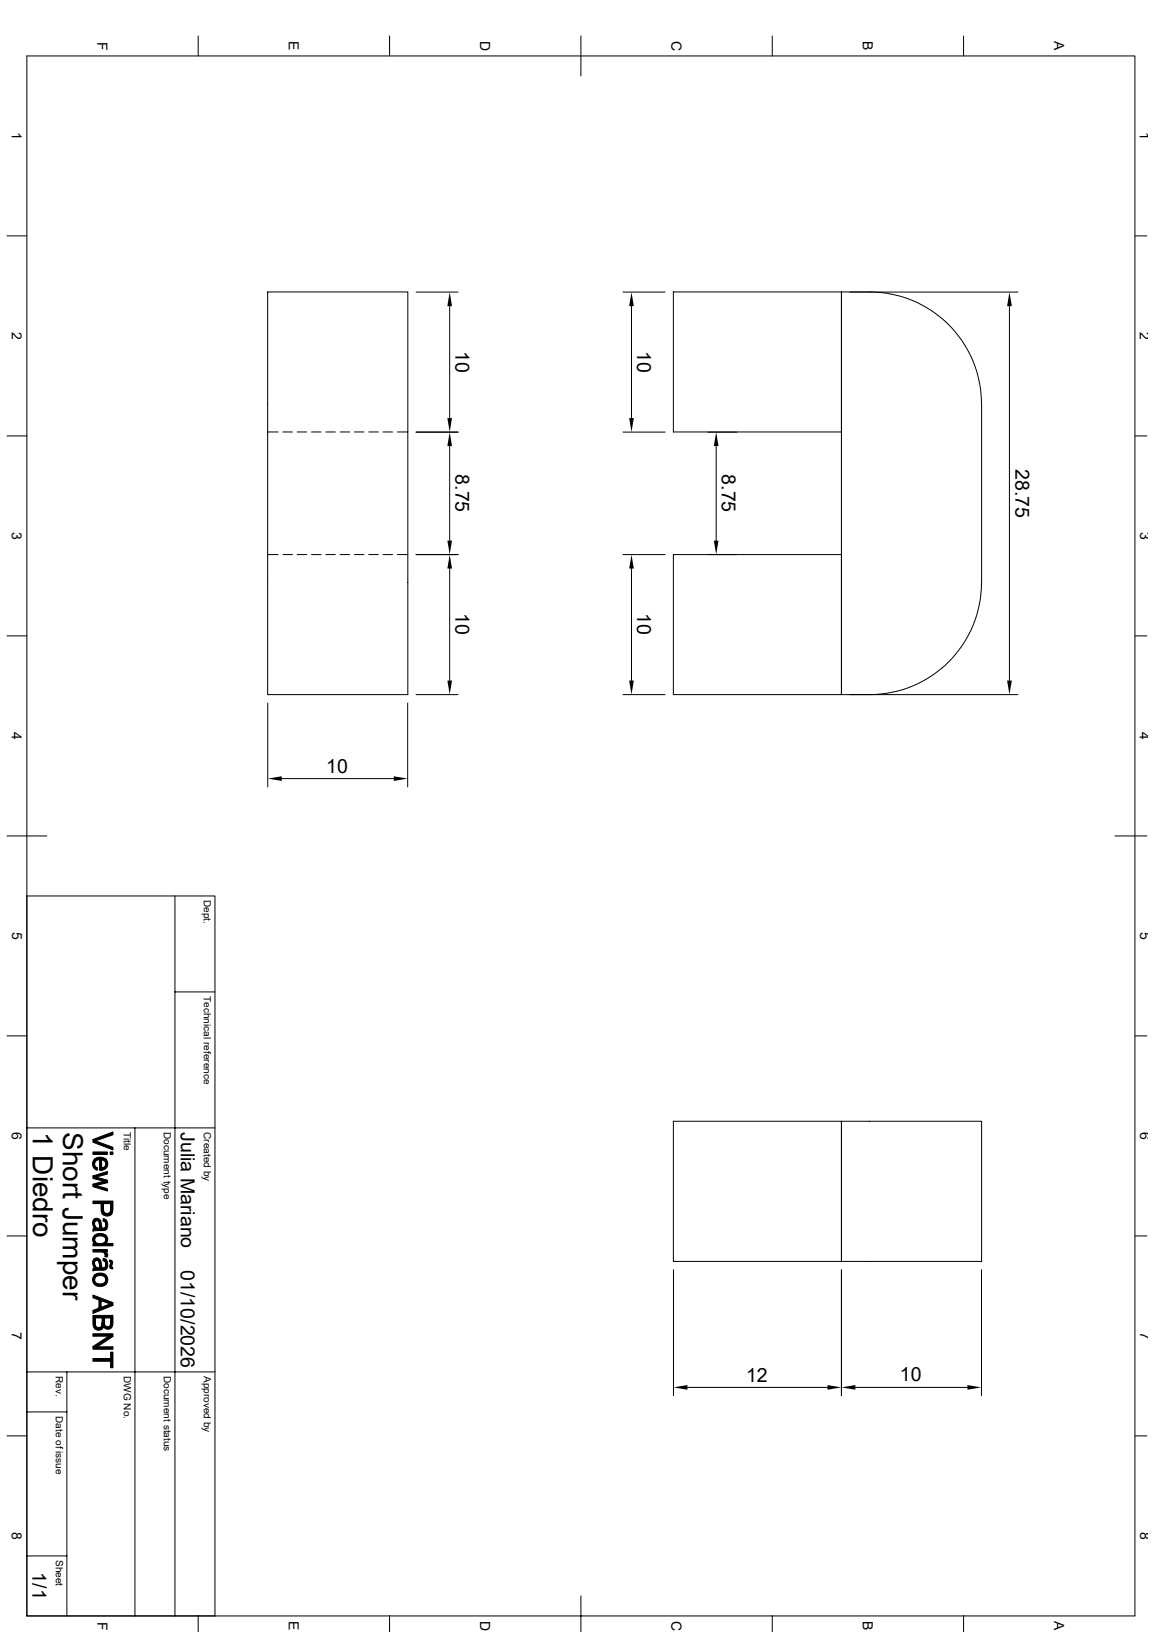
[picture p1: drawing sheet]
<svg xmlns="http://www.w3.org/2000/svg" width="420mm" height="594mm" viewBox="0 0 420 594" stroke-linecap="round" stroke-linejoin="round" font-family="sans-serif">
<g fill="none" stroke="#000" stroke-width=".36">
<path d="M72.1 13.1v7.3M141.8 13.1v7.3M211.4 13.1v14.5M281.1 13.1v7.3M350.7 13.1v7.3M9.8 20.4h403.2v567.7h-403.2zM2.5 85.9h7.3M413 85.9h4.4M97.4 106.3h51v146.5h-51zM151.4 106.3h15.3M163.7 111.4v40.7M226.7 106.3h15.4"/>
<path d="M229.8 111.4v40.7M245.1 106.3h61.1v50.9h-61.1zM306.2 106.3h10.2a40.8 40.8 0 0 1 40.9 40.7l-.1 65a40.8 40.8 0 0 1-40.8 40.8h-10.2zM309.3 106.3h61.2M367.4 111.4v136.3M2.5 158.7h7.3M97.4 157.2h3.8M103 157.2h3.4M108.2 157.2h3.4M113.4 157.2h3.4M118.6 157.2h3.4M123.8 157.2h3.5"/>
<path d="M129 157.2h3.5M134.2 157.2h3.5M139.4 157.2h3.5M144.6 157.2h3.8M151.4 157.3h15.3M226.7 157.3h15.4M413 158.7h4.4M163.7 162.3v34.5M260.6 162.3v34.5M97.4 201.8h3.8M103 201.8h3.4M108.2 201.8h3.4"/>
<path d="M113.4 201.8h3.4M118.6 201.8h3.4M123.8 201.8h3.5M129 201.8h3.5M134.2 201.8h3.5M139.4 201.8h3.5M144.6 201.8h3.8M151.4 201.8h15.3M163.7 206.9v40.8M226.7 201.8h15.4M229.8 206.9v40.8M245.1 201.8h61.1v51h-61.1z"/>
<path d="M2.5 231.4h7.3M413 231.4h4.4M97.5 255.9v30.5M148.4 255.9v30.5M151.4 252.8h15.3M226.7 252.8h15.4M309.3 252.8h61.2M102.5 283.4h40.8M2.5 304.2h14.6M405.8 304.2h11.6M9.8 326.1h68.4v262M63.7 326.1v262"/>
<path d="M2.5 377h7.3M63.7 361h14.5M413 377h4.4M9.8 410.5h68.4M49.1 410.5v177.6M245.1 408.1h61.1v51h-61.1zM306.2 408.1h51.1v51h-51.1zM2.5 449.8h7.3M413 449.8h4.4M245.1 462.2v45.8M306.2 462.2v45.8M357.2 462.2v45.8"/>
<path d="M9.8 499.3h68.4M24.3 499.3v88.8M9.8 513.9h14.5M250.2 505h51M311.3 505h40.8M2.5 522.6h7.3M413 522.6h4.4M9.8 566.3h14.5M72.1 588.1v5.8M141.8 588.1v5.8M211.4 580.9v13M281.1 588.1v5.8"/>
<path d="M350.7 588.1v5.8"/>
</g>
<g fill="#000" stroke="#000" stroke-width=".36">
<path d="M33.8 414.7l7.3 2.9v.9l-7.3-2.8z" fill-rule="evenodd"/>
<path d="M33.8 414.7l7.3-2.7v1l-6.5 2.2z" fill-rule="evenodd"/>
<path d="M34.4 421.9l.1 2.3 1 .8-.1 .9a2.42 2.42 0 0 1-1-4z" fill-rule="evenodd"/>
<path d="M34.5 421.7a3.4 3.4 0 0 1 4 .2v1.7l-.6-1.1-.9-.4v3.8l-.8 .1v-3.9l-1.3 .5-.5 1.1z" fill-rule="evenodd"/>
<path d="M33.8 419.3h5.3v.9h-5.3z" fill-rule="evenodd"/>
<path d="M33.8 428l5.3-1.6v.9l-4.2 1.2z" fill-rule="evenodd"/>
<path d="M33.8 431l4.1-1.1 1.2 .5-4.1 1.1z" fill-rule="evenodd"/>
<path d="M33.8 431l5.3 1.6v.9l-5.3-1.6z" fill-rule="evenodd"/>
<path d="M33.8 428l5.3 1.5v.9l-5.3-1.5z" fill-rule="evenodd"/>
<path d="M37 422.1v2.9l1-.3 .4-.6 .1-2.2a2.35 2.35 0 0 1 .6 2.5 2.35 2.35 0 0 1-2.1 1.5z" fill-rule="evenodd"/>
<path d="M40.1 419.3h1v.9h-1z" fill-rule="evenodd"/>
<path d="M33.8 437.1h7.3v3.2l-.3 1.4-.5 .5v-4.1h-2.7l-.1 4-.7-1.3v-2.7h-3z" fill-rule="evenodd"/>
<path d="M34.4 445.3l.1 1.8z" fill-rule="evenodd"/>
<path d="M34.3 449.7l.2 2.9a1.84 1.84 0 0 1-.2-2.9z" fill-rule="evenodd"/>
<path d="M34.2 443.7l1.2-.3 1 .6v3v-.3a2.31 2.31 0 0 0-1.2-2.4 .83 .83 0 0 0-.8 1l-.1 1.6a2.42 2.42 0 0 1-.1-3.2z" fill-rule="evenodd"/>
<path d="M34.2 458.1l1.2-.3 1 .7v2.9v-.3a2.31 2.31 0 0 0-1.2-2.3 .83 .83 0 0 0-.8 1l-.1 1.5a2.48 2.48 0 0 1-.1-3.2z" fill-rule="evenodd"/>
<path d="M37.6 443.5l.9 .4v1.8l-.2-.9-.8-.4z" fill-rule="evenodd"/>
<path d="M37.6 458l.9 .3v1.9l-.2-.9-.8-.4z" fill-rule="evenodd"/>
<path d="M33.8 454.8h5.3v.8h-.8v1l-.3-.6-.7-.3h-3.5z" fill-rule="evenodd"/>
<path d="M34.5 445.9l.7 .9 1.2 .2 .1-2.8 .4 1.7a.86 .86 0 0 0 .9 1.1 .86 .86 0 0 0 .7-1.3v-1.8a2.39 2.39 0 0 1-.6 3.9l-3.1 .1-1 .2v-.8l.7-.2z" fill-rule="evenodd"/>
<path d="M34.4 449.6a2.89 2.89 0 0 1 4.8 1.5l-.2 .9-.5 .5v-1.3a2.28 2.28 0 0 0-3.7-.8l-.4 .8z" fill-rule="evenodd"/>
<path d="M38.3 455.6l.9 .9-.3 1.1-.8-.3z" fill-rule="evenodd"/>
<path d="M37.6 438.1v1.8a1.36 1.36 0 0 0 1.3 1.7 1.36 1.36 0 0 0 1.4-1.7v2.3a2.45 2.45 0 0 1-2.8-.1z" fill-rule="evenodd"/>
<path d="M39.9 458.6a1.12 1.12 0 0 1 1.1 .7 1.12 1.12 0 0 1-.4 1.3v1.2l-.3-2.4-.4-.2z" fill-rule="evenodd"/>
<path d="M34.5 451.6a2.24 2.24 0 0 0 2.1 1 2.24 2.24 0 0 0 1.9-1.4v1.3h2.6v.9h-7.3v-.8h.7z" fill-rule="evenodd"/>
<path d="M34.4 459.8l.1 1.7z" fill-rule="evenodd"/>
<path d="M34.2 464.2l.2-.2v1.8a2.12 2.12 0 0 0 2 1.5 2.12 2.12 0 0 0 2.1-1.5v1.7a2.75 2.75 0 0 1-3.4 .5 2.75 2.75 0 0 1-1.2-3.2z" fill-rule="evenodd"/>
<path d="M34.5 460.4l.7 .9 1.2 .1 .1-2.8 .4 1.7a.86 .86 0 0 0 .9 1.1 .86 .86 0 0 0 .7-1.2v-1.9a2.39 2.39 0 0 1-.6 4h-3.1l-1 .3v-.9l.7-.2z" fill-rule="evenodd"/>
<path d="M34.5 463.9a2.78 2.78 0 0 1 3.2-.4 2.78 2.78 0 0 1 1.5 2.9l-.7 1.1v-1.7a2.2 2.2 0 0 0-3.8-.8l-.3 .8z" fill-rule="evenodd"/>
<path d="M40.3 459.6l.1 2.1-.2-.1a1.76 1.76 0 0 1 .1-2z" fill-rule="evenodd"/>
<path d="M40.6 460.8l.4 .4v.7l-.4-.1z" fill-rule="evenodd"/>
<path d="M33.8 471.3l7.3 2.8v1l-.8-.5-3.5-1.2-.8 2.7v-3l-2.2-.7z" fill-rule="evenodd"/>
<path d="M36.8 473.4v2.4l3.5-1.2 .8 .5-7.3 2.9v-1.1l2.2-.8z" fill-rule="evenodd"/>
<path d="M34.7 479.7v1.8a1.32 1.32 0 0 0 1.3 1.6 1.32 1.32 0 0 0 1.2-1.8v2.4l-1 .4-1.4-.3z" fill-rule="evenodd"/>
<path d="M38.1 479.7v1.5a1.2 1.2 0 0 0 1.2 1.7 1.2 1.2 0 0 0 1-1.8v2.4l-1.3 .3-.8-.4-.3-.2z" fill-rule="evenodd"/>
<path d="M33.8 490.1l7.3 .1v.9h-7.3z" fill-rule="evenodd"/>
<path d="M33.8 485.4h7.3v1l-7.3-.1z" fill-rule="evenodd"/>
<path d="M33.8 490.1l5.7-3.8 1.6 .1-5.7 3.8z" fill-rule="evenodd"/>
<path d="M33.8 478.7h7.3v3l-.3 1.2-.5 .6v-3.8h-2.2l-.2 3.5-.2-.4-.5 .9v-4h-2.5l-.1 4-.7-1.4z" fill-rule="evenodd"/>
<path d="M33.8 494.5h6.5v-2.4h.8v5.7h-.8v-2.4h-6.5z" fill-rule="evenodd"/>
</g>
<g fill="#000">
<path d="M163.7 106.3l.8 5.1h-1.7zM229.8 106.3l.9 5.1h-1.7zM367.4 106.3l.9 5.1h-1.8zM162.8 152.1h1.7l-.8 5.2zM229 152.1h1.7l-.9 5.2zM163.7 157.3l.8 5h-1.7zM260.6 157.3l.9 5h-1.7zM162.8 196.8h1.7l-.8 5zM259.8 196.8h1.7l-.9 5zM163.7 201.8l.8 5.1h-1.7zM229.8 201.8l.9 5.1h-1.7zM162.8 247.7h1.7l-.8 5.1z"/>
<path d="M229 247.7h1.7l-.9 5.1zM366.5 247.7h1.8l-.9 5.1zM97.5 283.4l5-.9v1.7zM143.3 282.5l5.1 .9-5.1 .8zM245.1 505l5.1-.9v1.7zM301.2 504.1l5 .9-5 .8zM306.2 505l5.1-.9v1.7zM352.1 504.1l5.1 .9-5.1 .8z"/>
</g>
<g font-size="10.2">
<text x="12" y="412" transform="rotate(90 12 412)">1 Diedro</text>
<text x="22.9" y="412" transform="rotate(90 22.9 412)">Short Jumper</text>
</g>
<g font-size="7.1">
<text x="165.8" y="127.6" transform="rotate(90 165.8 127.6)">10</text>
<text x="231.9" y="127.6" transform="rotate(90 231.9 127.6)">10</text>
<text x="165.8" y="172.6" transform="rotate(90 165.8 172.6)">8.75</text>
<text x="262.8" y="172.6" transform="rotate(90 262.8 172.6)">8.75</text>
<text x="369.5" y="170.7" transform="rotate(90 369.5 170.7)">28.75</text>
<text x="165.8" y="223.1" transform="rotate(90 165.8 223.1)">10</text>
<text x="231.9" y="223.1" transform="rotate(90 231.9 223.1)">10</text>
<text x="118.7" y="281.3">10</text>
<text x="65.8" y="412" transform="rotate(90 65.8 412)">Julia Mariano</text>
<text x="65.8" y="462.2" transform="rotate(90 65.8 462.2)">01/10/2026</text>
<text x="271.5" y="502.9">12</text>
<text x="327.5" y="502.8">10</text>
<text x="11.8" y="572.3" transform="rotate(90 11.8 572.3)">1/1</text>
</g>
<g font-size="5.1">
<text x="35.5" y="15.2" transform="rotate(90 35.5 15.2)">F</text>
<text x="105.2" y="15" transform="rotate(90 105.2 15)">E</text>
<text x="174.8" y="14.9" transform="rotate(90 174.8 14.9)">D</text>
<text x="244.4" y="14.9" transform="rotate(90 244.4 14.9)">C</text>
<text x="314.1" y="15" transform="rotate(90 314.1 15)">B</text>
<text x="383.7" y="15" transform="rotate(90 383.7 15)">A</text>
<text x="4.3" y="48" transform="rotate(90 4.3 48)">1</text>
<text x="414.9" y="48" transform="rotate(90 414.9 48)">1</text>
<text x="4.3" y="120.8" transform="rotate(90 4.3 120.8)">2</text>
<text x="414.9" y="120.9" transform="rotate(90 414.9 120.9)">2</text>
<text x="4.4" y="193.6" transform="rotate(90 4.4 193.6)">3</text>
<text x="414.9" y="193.6" transform="rotate(90 414.9 193.6)">3</text>
<text x="4.3" y="266.4" transform="rotate(90 4.3 266.4)">4</text>
<text x="414.9" y="266.4" transform="rotate(90 414.9 266.4)">4</text>
<text x="4.4" y="339.2" transform="rotate(90 4.4 339.2)">5</text>
<text x="415" y="339.2" transform="rotate(90 415 339.2)">5</text>
<text x="4.4" y="412" transform="rotate(90 4.4 412)">6</text>
<text x="414.9" y="412" transform="rotate(90 414.9 412)">6</text>
<text x="4.4" y="484.8" transform="rotate(90 4.4 484.8)">7</text>
<text x="414.9" y="484.8" transform="rotate(90 414.9 484.8)">7</text>
<text x="4.4" y="557.6" transform="rotate(90 4.4 557.6)">8</text>
<text x="414.9" y="557.6" transform="rotate(90 414.9 557.6)">8</text>
<text x="35.5" y="590.2" transform="rotate(90 35.5 590.2)">F</text>
<text x="105.2" y="590.1" transform="rotate(90 105.2 590.1)">E</text>
<text x="174.8" y="590" transform="rotate(90 174.8 590)">D</text>
<text x="244.4" y="590" transform="rotate(90 244.4 590)">C</text>
<text x="314.1" y="590.1" transform="rotate(90 314.1 590.1)">B</text>
<text x="383.7" y="590.1" transform="rotate(90 383.7 590.1)">A</text>
</g>
<g font-size="3.6">
<text x="74.1" y="327.5" transform="rotate(90 74.1 327.5)">Dept.</text>
<text x="74.1" y="362.5" transform="rotate(90 74.1 362.5)">Technical reference</text>
<text x="45" y="412" transform="rotate(90 45 412)">Title</text>
<text x="59.6" y="412" transform="rotate(90 59.6 412)">Document type</text>
<text x="74.1" y="412" transform="rotate(90 74.1 412)">Created by</text>
<text x="20.3" y="500.8" transform="rotate(90 20.3 500.8)">Rev.</text>
<text x="45" y="500.8" transform="rotate(90 45 500.8)">DWG No.</text>
<text x="59.6" y="500.8" transform="rotate(90 59.6 500.8)">Document status</text>
<text x="74.1" y="500.8" transform="rotate(90 74.1 500.8)">Approved by</text>
<text x="20.3" y="515.3" transform="rotate(90 20.3 515.3)">Date of issue</text>
<text x="20.3" y="567.7" transform="rotate(90 20.3 567.7)">Sheet</text>
</g>
</svg>
